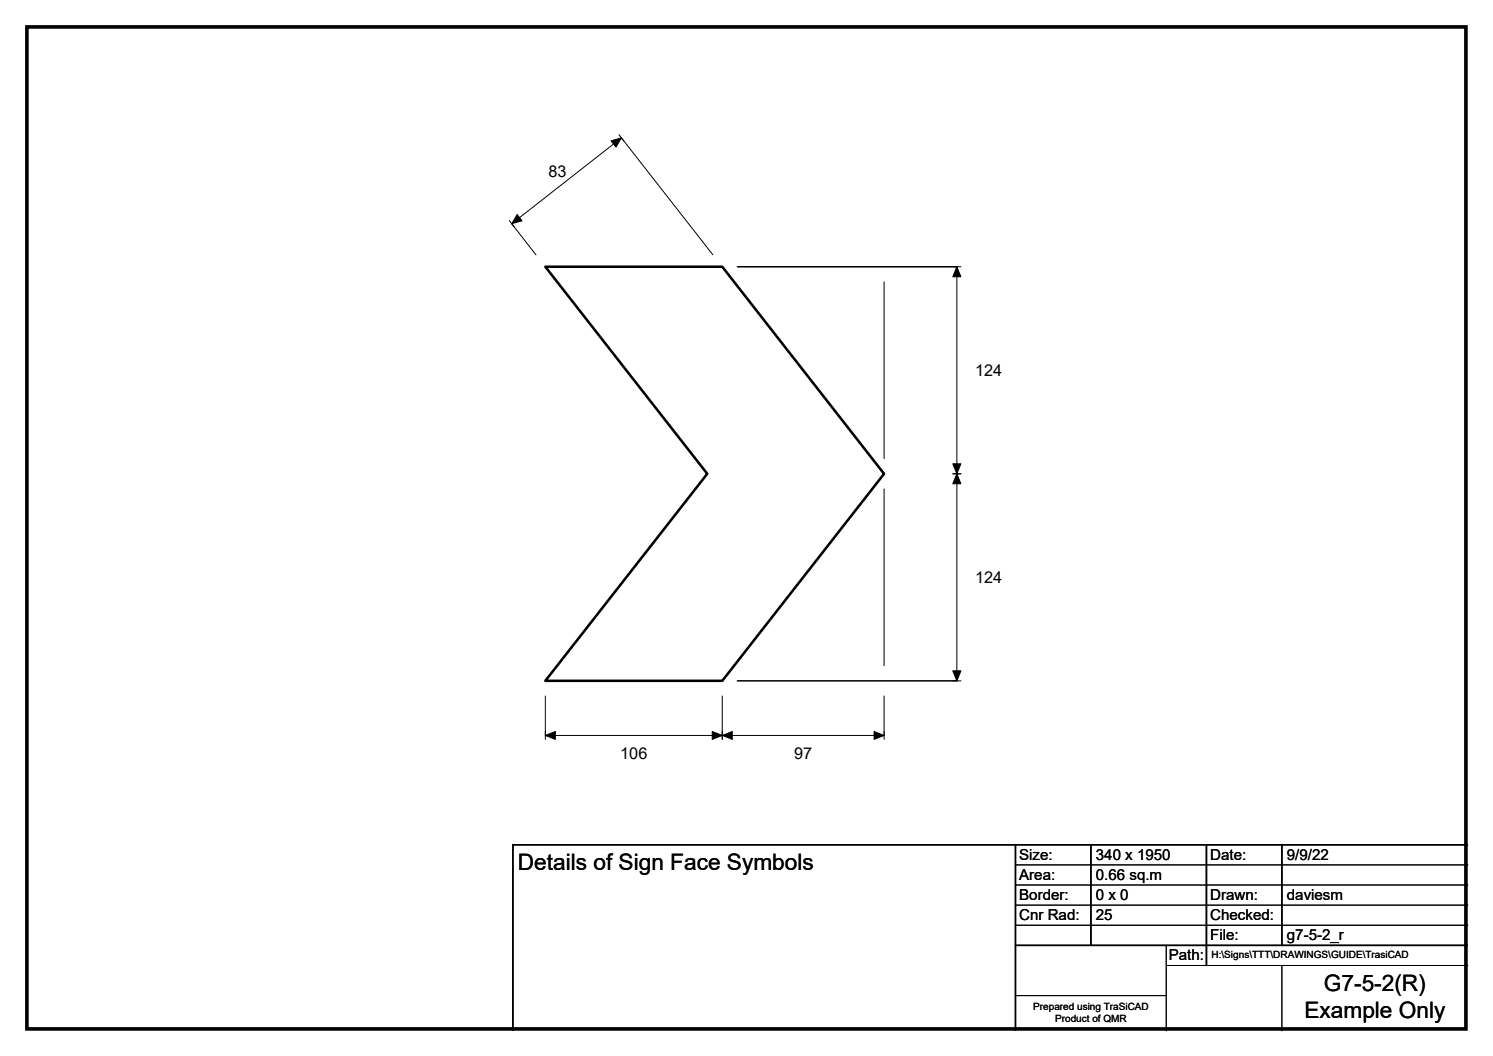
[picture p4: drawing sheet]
<svg xmlns="http://www.w3.org/2000/svg" width="297mm" height="210mm" viewBox="0 0 297 210" stroke-linecap="round" stroke-linejoin="round" font-family="sans-serif">
<path d="M146.7 53h43.7M146.7 135.4h43.7M202 168v37M217 168v20M240 168v24M255 168v20M292 168h-190v37M202 188h90" fill="none" stroke="#000" stroke-width=".3"/>
<g fill="none" stroke="#000" stroke-width=".2">
<path d="M123.1 26.8l1 1.2M101.3 43.9l1 1.2M106.6 50.7l-4.8-6.2 21.8-17.1 18.2 23.3M175.9 56v35.2M189.6 53h1.6M190.4 53v82.4M175.9 97.2v35.2M189.6 94.2h1.6M108.5 138.4v8.6M143.7 138.4v8.6M175.9 138.4v8.6M189.6 135.4h1.6"/>
<path d="M108.5 146.2h67.4M202 172h90M202 176h90M202 180h90M202 184h90M202 198h30M232 192h60M232 188v17M255 192v13"/>
</g>
<path d="M121.6 28l2-.6-1 1.9zM102.9 42.7l1 1.2-2.1 .6zM190.4 53l.8 2h-1.6zM189.6 92.2h1.6l-.8 2zM190.4 94.2l.8 2h-1.6zM189.6 133.4h1.6l-.8 2zM108.5 146.2l2-.7v1.5zM141.7 145.5l2 .7-2 .8zM143.7 146.2l2-.7v1.5zM173.9 145.5l2 .7-2 .8z" fill="#000" stroke="#000" stroke-width=".2"/>
<path d="M108.5 53h35.2l32.2 41.2-32.2 41.2h-35.2l32.2-41.2z" fill="none" stroke="#000" stroke-width=".51"/>
<path d="M5.4 5.4h286.3v199.2h-286.3z" fill="none" stroke="#000" stroke-width=".72"/>
<g font-size="4.5">
<text x="103" y="173">Details of Sign Face Symbols</text>
<text x="263.4" y="197.1">G7-5-2(R)</text>
<text x="259.5" y="202.5">Example Only</text>
</g>
<g font-size="3.2">
<text x="109.1" y="35.2">83</text>
<text x="194" y="74.7">124</text>
<text x="194" y="115.9">124</text>
<text x="123.4" y="150.9">106</text>
<text x="158" y="150.9">97</text>
</g>
<g font-size="3">
<text x="202.8" y="170.9">Size:</text>
<text x="218" y="170.9">340 x 1950</text>
<text x="240.8" y="170.9">Date:</text>
<text x="256" y="170.9">9/9/22</text>
<text x="202.8" y="174.9">Area:</text>
<text x="202.8" y="178.9">Border:</text>
<text x="218" y="174.9">0.66 sq.m</text>
<text x="218" y="178.9">0 x 0</text>
<text x="240.8" y="178.9">Drawn:</text>
<text x="256" y="178.9">daviesm</text>
<text x="202.8" y="182.9">Cnr Rad:</text>
<text x="218" y="182.9">25</text>
<text x="240.8" y="182.9">Checked:</text>
<text x="232.5" y="190.9">Path:</text>
<text x="240.8" y="186.9">File:</text>
<text x="256" y="186.9">g7-5-2_r</text>
</g>
<g font-size="2">
<text x="241" y="190.5">H:\Signs\TTT\DRAWINGS\GUIDE\TrasiCAD</text>
<text x="205.6" y="200.8">Prepared using TraSiCAD</text>
<text x="209.9" y="203.2">Product of QMR</text>
</g>
</svg>
